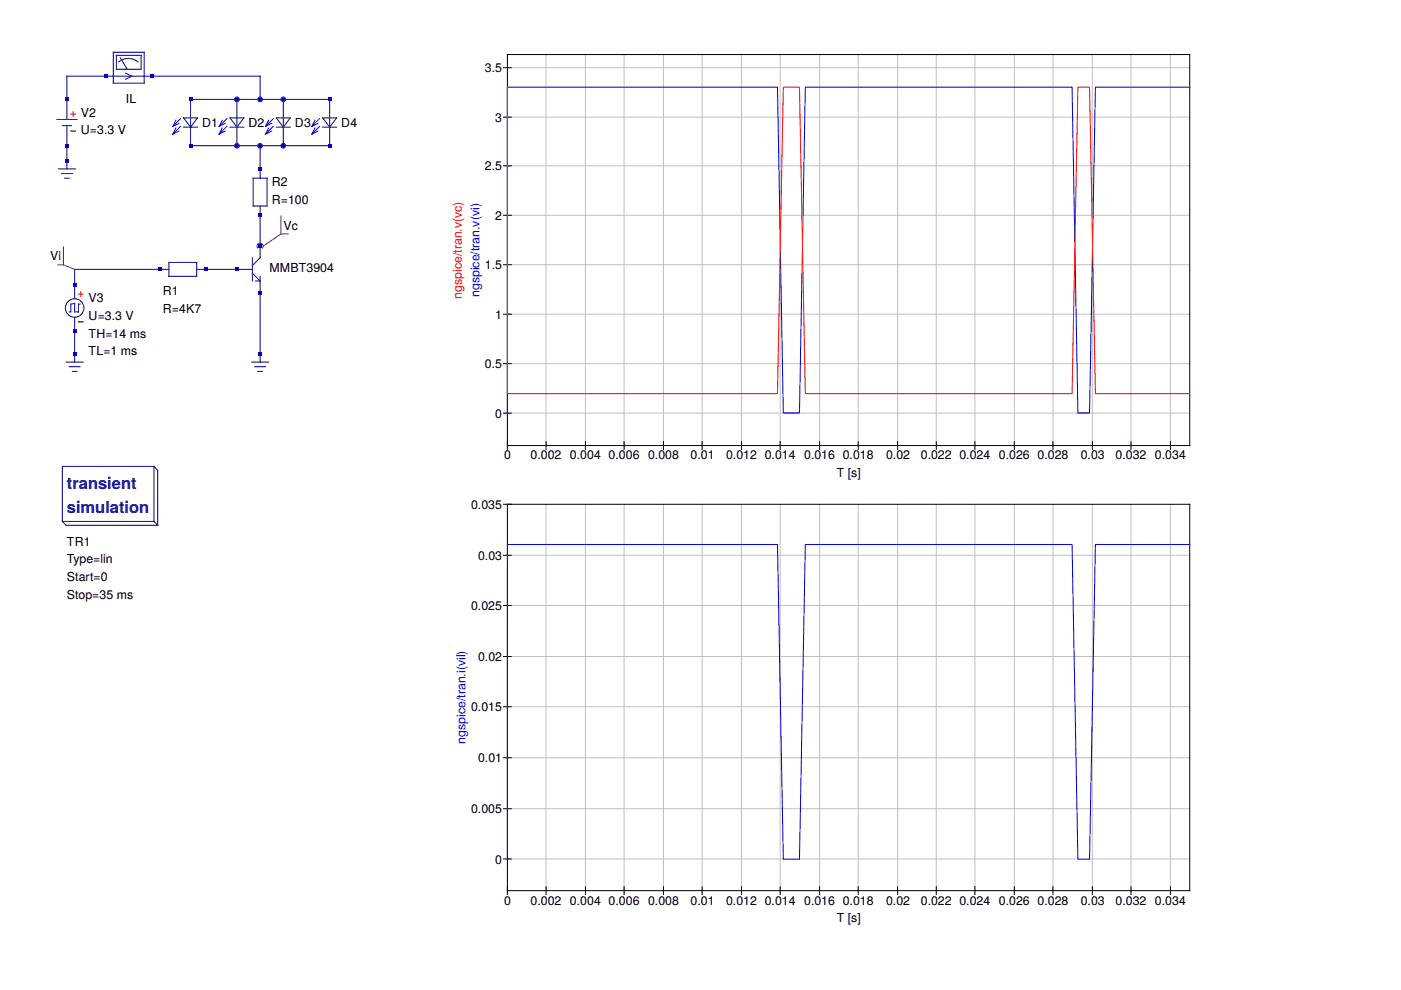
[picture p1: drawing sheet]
<svg xmlns="http://www.w3.org/2000/svg" width="297mm" height="210mm" viewBox="0 0 297 210" stroke-linecap="round" stroke-linejoin="round" font-family="sans-serif">
<g fill="none" stroke="#000080" stroke-width=".21">
<path d="M24 11.1h6.6v6.5h-6.6zM24.7 11.7h5.2v3h-5.2zM25.5 12.2l1.5 2.5M26.6 15.5l1.4 .7-1.4 .6M29.3 13.1a3.2 3.2 0 0 0-4.1 0M12.1 25.3h4.2M12.4 35.8h3.6M13 36.8h2.3M13.2 26.6h2M13.7 37.8h1M14.2 26.6v9.2M38.9 27h3"/>
<path d="M38.9 25h3l-1.5 2zM40.4 21.1h29.5v9.8h-29.5zM48.8 27h2.9M48.8 25h2.9l-1.5 2zM50.2 21.1v9.8M53.7 37.8h2.9v5.9h-2.9zM55.1 21.1v-4.9h-40.9v9.1M55.1 30.9v6.9M58.6 27h2.9M58.6 25h2.9l-1.4 2zM60.1 21.1v9.8M68.4 27h3"/>
<path d="M68.4 25h3l-1.5 2zM35.8 57.1h-20v6.2M35.8 55.6h5.9v3h-5.9zM41.7 57.1h11.8M53.5 54.7v4.9M53.5 57.9l1.6 1.7h-.9M55.1 43.7v11l-1.6 1.6M55.1 58.6v18.2M14 76.8h3.6M14.7 77.8h2.3M15.3 78.7h1M15.8 67.3v9.5"/>
<path d="M17 64.5h-.4v1.6h-.8v-1.8l-.8 .2v1.6h-.3M53.3 76.8h3.6M54 77.8h2.3M54.7 78.7h.9M13.2 98.9h19.4v11.7h-19.4zM32.6 98.9l.8 .8v11.7M13.2 110.6l.8 .8h19.4M32.6 110.6l.8 .8"/>
<circle cx="15.8" cy="65.3" r="1.97"/>
</g>
<path d="M15 24.2h1M15.5 23.7v1M16.6 62.4h1M17.1 61.9v.9" fill="none" stroke="#f00" stroke-width=".21"/>
<path d="M15 27.8h1M16.6 68.3h1" fill="none" stroke="#000" stroke-width=".21"/>
<g fill="none" stroke="#00f" stroke-width=".21">
<path d="M37.3 27.1l-.7 1.3M37.3 25.5l-.7 1.3M37.9 27.8l-1.3 .6M37.9 26.1l-1.3 .7M38.3 26.8l-1.7 1.6M38.3 25.2l-1.7 1.6M47.1 27.1l-.6 1.3M47.1 25.5l-.6 1.3M47.8 27.8l-1.3 .6M47.8 26.1l-1.3 .7M48.1 26.8l-1.6 1.6M48.1 25.2l-1.6 1.6"/>
<path d="M56.9 27.1l-.6 1.3M56.9 25.5l-.6 1.3M57.6 27.8l-1.3 .6M57.6 26.1l-1.3 .7M57.9 26.8l-1.6 1.6M57.9 25.2l-1.6 1.6M66.8 27.1l-.7 1.3M66.8 25.5l-.7 1.3M67.4 27.8l-1.3 .6M67.4 26.1l-1.3 .7M67.8 26.8l-1.7 1.6M67.8 25.2l-1.7 1.6"/>
</g>
<path d="M54.6 52.6a.66 .66 0 0 1 .1-.9 .66 .66 0 0 1 .9 0 .66 .66 0 0 1 0 .9M59.6 49.6h1.5M59.6 45.8v3.8M59.6 49.6l-3.8 2.6" fill="none" stroke="#800080" stroke-width=".21"/>
<g fill="#000080">
<path d="M54.8 74.8h.7v.7h-.7z"/>
<path d="M15.5 69.9h.7v.6h-.7z"/>
<path d="M22.1 15.8h.6v.7h-.6z"/>
<path d="M31.9 15.8h.6v.7h-.6z"/>
<path d="M54.8 45.3h.7v.7h-.7z"/>
<path d="M54.8 35.5h.7v.6h-.7z"/>
<path d="M49.9 56.8h.7v.6h-.7z"/>
<path d="M54.8 51.9h.7v.6h-.7z"/>
<path d="M54.8 61.7h.7v.7h-.7z"/>
<path d="M40.1 30.6h.6v.6h-.6z"/>
<path d="M40.1 20.7h.6v.7h-.6z"/>
<path d="M69.6 30.6h.6v.6h-.6z"/>
<path d="M69.6 20.7h.6v.7h-.6z"/>
<path d="M15.5 60.1h.7v.6h-.7z"/>
</g>
<g fill="#000080" stroke="#000080" stroke-width=".21">
<circle cx="55.1" cy="30.9" r=".49"/>
<circle cx="55.1" cy="21.1" r=".49"/>
</g>
<path d="M15.5 74.8h.7v.7h-.7z" fill="#000080"/>
<g fill="#000080" stroke="#000080" stroke-width=".21">
<circle cx="50.2" cy="30.9" r=".49"/>
<circle cx="50.2" cy="21.1" r=".49"/>
<circle cx="60.1" cy="30.9" r=".49"/>
<circle cx="60.1" cy="21.1" r=".49"/>
</g>
<g fill="#000080">
<path d="M13.9 20.7h.6v.7h-.6z"/>
<path d="M13.9 30.6h.6v.6h-.6z"/>
<path d="M13.9 33.8h.6v.7h-.6z"/>
<path d="M33.5 56.8h.7v.6h-.7z"/>
<path d="M43.4 56.8h.6v.6h-.6z"/>
</g>
<path d="M12.3 56.2h1.1M13.4 52.4v3.8M13.4 56.2l2.4 .9" fill="none" stroke="#800080" stroke-width=".21"/>
<g fill="none" stroke="#c0c0c0" stroke-width=".21">
<path d="M107.6 14.4h144.6M115.8 11.6v82.9M124.1 11.6v82.9M132.3 11.6v82.9M140.7 11.6v82.9M148.9 11.6v82.9M157.2 11.6v82.9M165.4 11.6v82.9M173.8 11.6v82.9M182 11.6v82.9M190.3 11.6v82.9M198.5 11.6v82.9"/>
<path d="M206.7 11.6v82.9M215.1 11.6v82.9M223.2 11.6v82.9M231.6 11.6v82.9M239.8 11.6v82.9M248.2 11.6v82.9M107.6 24.8h144.6M107.6 35.2h144.6M107.6 45.6h144.6M107.6 56.1h144.6M107.6 66.6h144.6M107.6 77.1h144.6"/>
<path d="M107.6 87.6h144.6M107.6 117.7h144.6M115.8 106.9v81.9M124.1 106.9v81.9M132.3 106.9v81.9M140.7 106.9v81.9M148.9 106.9v81.9M157.2 106.9v81.9M165.4 106.9v81.9M173.8 106.9v81.9M182 106.9v81.9M190.3 106.9v81.9"/>
<path d="M198.5 106.9v81.9M206.7 106.9v81.9M215.1 106.9v81.9M223.2 106.9v81.9M231.6 106.9v81.9M239.8 106.9v81.9M248.2 106.9v81.9M107.6 128.4h144.6M107.6 139.2h144.6M107.6 149.8h144.6M107.6 160.7h144.6M107.6 171.5h144.6"/>
<path d="M107.6 182.1h144.6"/>
</g>
<g fill="none" stroke="#000" stroke-width=".21">
<path d="M106.8 14.4h1.6M106.8 35.2h1.6M106.8 24.8h1.6M106.8 56.1h1.6M106.8 45.6h1.6M106.8 77.1h1.6M106.8 66.6h1.6M106.8 87.6h1.6M107.6 94.5h144.6v-82.9h-144.6v83.7M115.8 93.6v1.7M124.1 93.6v1.7M132.3 93.6v1.7"/>
<path d="M140.7 93.6v1.7M148.9 93.6v1.7M157.2 93.6v1.7M165.4 93.6v1.7M173.8 93.6v1.7M182 93.6v1.7M190.3 93.6v1.7M198.5 93.6v1.7M206.7 93.6v1.7M215.1 93.6v1.7M223.2 93.6v1.7M231.6 93.6v1.7"/>
<path d="M239.8 93.6v1.7M248.2 93.6v1.7M106.8 106.9h145.4v81.9h-144.6M106.8 117.7h1.6M107.6 106.9v82.8M106.8 139.2h1.6M106.8 128.4h1.6M106.8 149.8h1.6M106.8 171.5h1.6M106.8 160.7h1.6M106.8 182.1h1.6M115.8 188v1.7"/>
<path d="M124.1 188v1.7M132.3 188v1.7M140.7 188v1.7M148.9 188v1.7M157.2 188v1.7M165.4 188v1.7M173.8 188v1.7M182 188v1.7M190.3 188v1.7M198.5 188v1.7M206.7 188v1.7M215.1 188v1.7"/>
<path d="M223.2 188v1.7M231.6 188v1.7M239.8 188v1.7M248.2 188v1.7"/>
</g>
<path d="M252.2 18.5h-20l-1.2 69.1h-2.5l-1.2-69.1h-56.6l-1.2 69.1h-3.4l-1.3-69.1h-57.2v69.1M252.2 115.4h-20l-1.2 66.8h-1.2h-1.3l-1.2-66.8h-56.6l-1.2 66.8h-2.6h-.8l-1.3-66.8h-57.2v66.8" fill="none" stroke="#00f" stroke-width=".21"/>
<path d="M107.6 18.5v65h57.2l1.3-65h.8h2.6l1.2 65h56.6l1.2-65h1.3h1.2l1.2 65h20" fill="none" stroke="#f00" stroke-width=".21"/>
<g font-size="3.5" fill="#000080">
<text x="14.2" y="103.7">transient</text>
<text x="14.2" y="108.7">simulation</text>
</g>
<g font-size="2.6">
<text x="102.8" y="15.3">3.5</text>
<text x="26.7" y="21.8">IL</text>
<text x="17.2" y="24.7">V2</text>
<text x="17.2" y="28.5">U=3.3 V</text>
<text x="42.9" y="26.9">D1</text>
<text x="52.7" y="26.9">D2</text>
<text x="62.5" y="26.9">D3</text>
<text x="72.4" y="26.9">D4</text>
<text x="105" y="25.8">3</text>
<text x="57.6" y="39.5">R2</text>
<text x="102.8" y="36.1">2.5</text>
<text x="57.6" y="43.2">R=100</text>
<text x="105" y="46.6">2</text>
<text x="60.1" y="48.7">Vc</text>
<text x="10.6" y="55.2">Vi</text>
<text x="57.1" y="57.7">MMBT3904</text>
<text x="102.8" y="57.1">1.5</text>
<text x="18.8" y="64.1">V3</text>
<text x="34.5" y="62.6">R1</text>
<text x="18.8" y="67.8">U=3.3 V</text>
<text x="18.8" y="71.6">TH=14 ms</text>
<text x="34.5" y="66.3">R=4K7</text>
<text x="105" y="67.6">1</text>
<text x="18.8" y="75.3">TL=1 ms</text>
<text x="102.8" y="78.1">0.5</text>
<text x="105" y="88.6">0</text>
<text x="106.9" y="97.4">0</text>
<text x="112.5" y="97.4">0.002</text>
<text x="120.8" y="97.4">0.004</text>
<text x="129" y="97.4">0.006</text>
<text x="137.4" y="97.4">0.008</text>
<text x="146.4" y="97.4">0.01</text>
<text x="153.9" y="97.4">0.012</text>
<text x="162.1" y="97.4">0.014</text>
<text x="170.5" y="97.4">0.016</text>
<text x="177.4" y="101.2">T [s]</text>
<text x="178.7" y="97.4">0.018</text>
<text x="187.9" y="97.4">0.02</text>
<text x="195.2" y="97.4">0.022</text>
<text x="203.4" y="97.4">0.024</text>
<text x="211.8" y="97.4">0.026</text>
<text x="220" y="97.4">0.028</text>
<text x="229.1" y="97.4">0.03</text>
<text x="236.5" y="97.4">0.032</text>
<text x="244.9" y="97.4">0.034</text>
<text x="99.9" y="107.9">0.035</text>
<text x="14.2" y="115.7">TR1</text>
<text x="14.2" y="119.4">Type=lin</text>
<text x="101.4" y="118.7">0.03</text>
<text x="14.2" y="123.2">Start=0</text>
<text x="14.2" y="126.9">Stop=35 ms</text>
<text x="99.9" y="129.4">0.025</text>
<text x="101.4" y="140.2">0.02</text>
<text x="99.9" y="150.8">0.015</text>
<text x="101.4" y="161.6">0.01</text>
<text x="99.9" y="172.5">0.005</text>
<text x="105" y="183.1">0</text>
<text x="106.9" y="191.8">0</text>
<text x="112.5" y="191.8">0.002</text>
<text x="120.8" y="191.8">0.004</text>
<text x="129" y="191.8">0.006</text>
<text x="137.4" y="191.8">0.008</text>
<text x="146.4" y="191.8">0.01</text>
<text x="153.9" y="191.8">0.012</text>
<text x="162.1" y="191.8">0.014</text>
<text x="170.5" y="191.8">0.016</text>
<text x="178.7" y="191.8">0.018</text>
<text x="187.9" y="191.8">0.02</text>
<text x="195.2" y="191.8">0.022</text>
<text x="203.4" y="191.8">0.024</text>
<text x="211.8" y="191.8">0.026</text>
<text x="220" y="191.8">0.028</text>
<text x="229.1" y="191.8">0.03</text>
<text x="236.5" y="191.8">0.032</text>
<text x="244.9" y="191.8">0.034</text>
<text x="177.4" y="195.6">T [s]</text>
</g>
<text font-size="2.6" fill="#f00" x="97.9" y="63.3" transform="rotate(-90 97.9 63.3)">ngspice/tran.v(vc)</text>
<g font-size="2.6" fill="#00f">
<text x="101.7" y="63" transform="rotate(-90 101.7 63)">ngspice/tran.v(vi)</text>
<text x="98.7" y="157.7" transform="rotate(-90 98.7 157.7)">ngspice/tran.i(vil)</text>
</g>
</svg>
